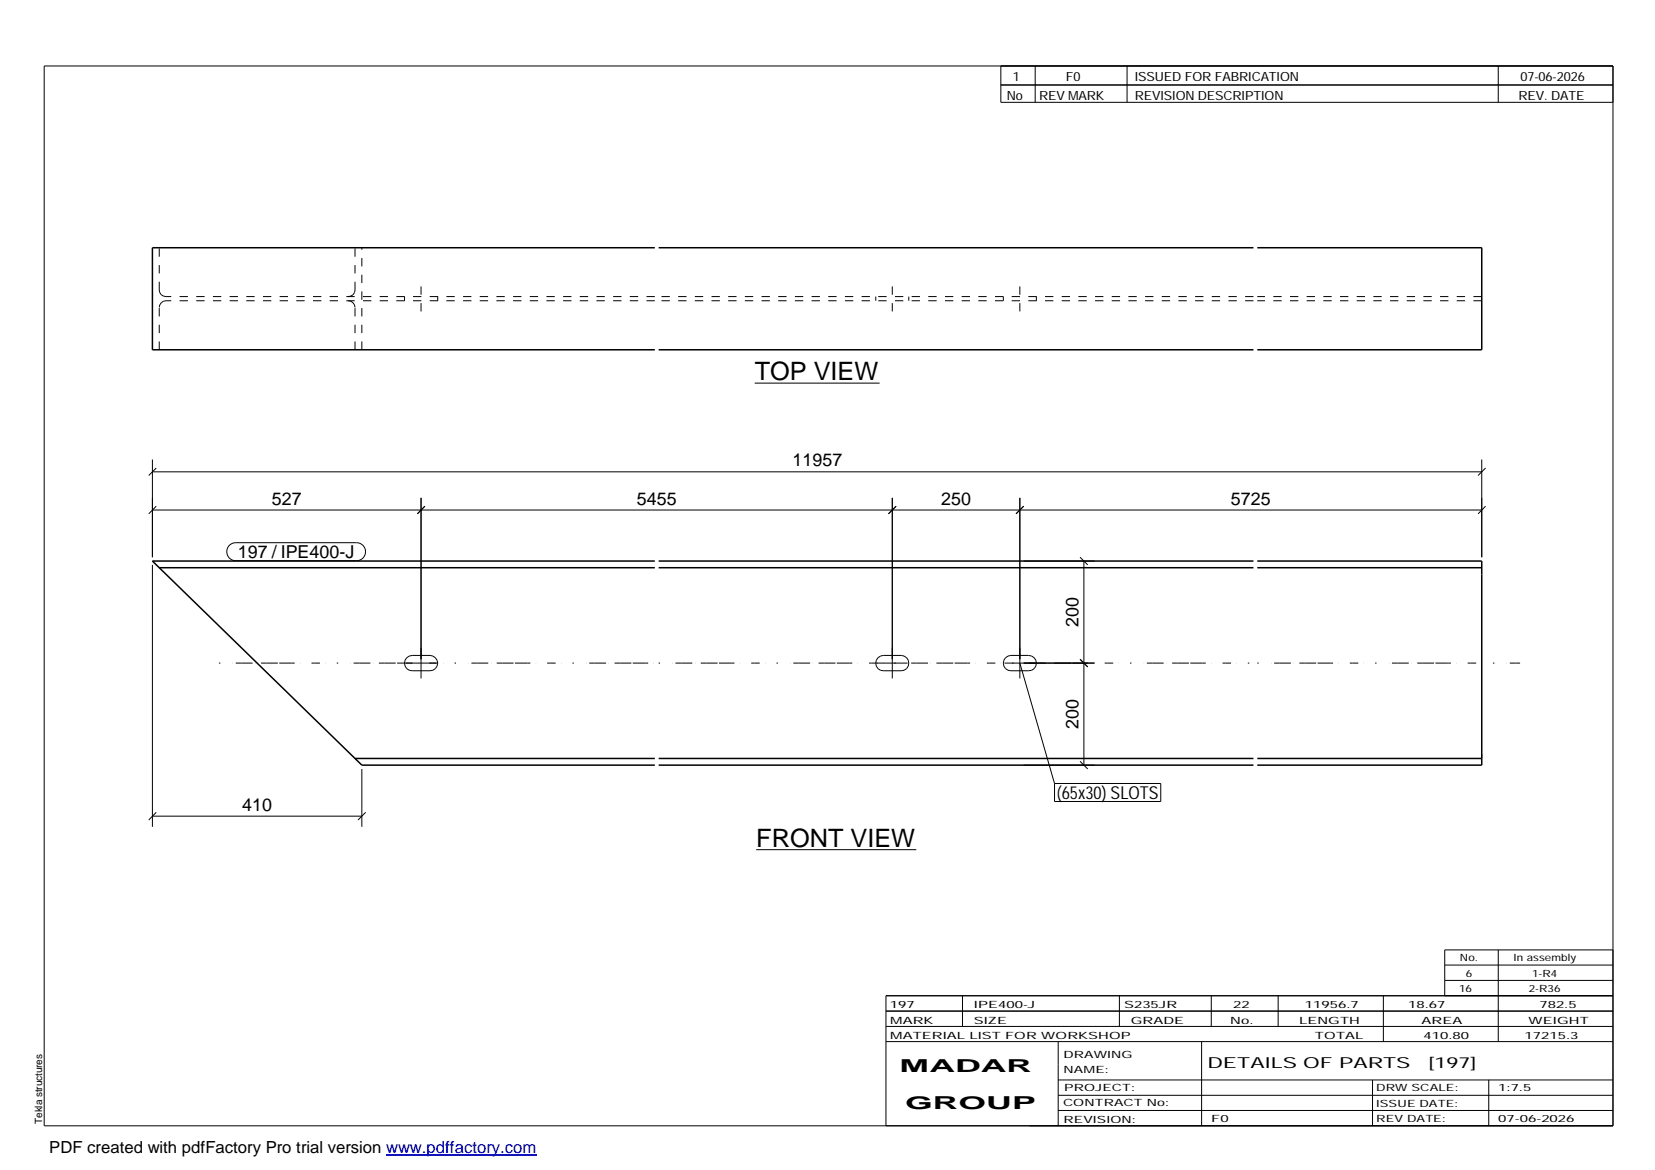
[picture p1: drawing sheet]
<svg xmlns="http://www.w3.org/2000/svg" width="420mm" height="297mm" viewBox="0 0 420 297" stroke-linecap="round" stroke-linejoin="round" font-family="sans-serif">
<g fill="none" stroke="#000" stroke-width=".25">
<path d="M11.2 16.7h398.3v269.1h-398.3zM254.1 16.7v9.3h155.4M262.8 16.7v9.3M286.1 16.7v9.3M380.4 16.7v9.3M254.1 21.6h155.4M191.6 97.3h31.7M38.7 119.8h337.5M38.7 116.7v24.8M39.7 118.8l-1.9 1.9M376.2 116.7v24.8M377.1 118.8l-1.9 1.9"/>
<path d="M38.7 129.5h337.5M39.7 128.5l-1.9 2M58.2 138.5l.8-.5 .9-.2h30.6a2.29 2.29 0 0 1 2.3 2.3 2.29 2.29 0 0 1-2.3 2.3h-30.6a2.3 2.3 0 0 1-2.2-1.4 2.3 2.3 0 0 1 .5-2.5zM106.9 126.4v45.8M107.9 128.5l-1.9 2M226.5 126.4v45.8M227.5 128.5l-1.9 2M258.9 126.4v45.8M259.9 128.5l-2 2M377.1 128.5l-1.9 2M38.7 143.4v66.5M259.9 142.4h18"/>
<path d="M274.2 141.5l1.9 1.9M275.2 142.4v51.9M103 168.3h7.8M103.3 167l.6-.4 .7-.2h4.6a1.95 1.95 0 0 1 1.9 1.9 1.95 1.95 0 0 1-1.9 2h-4.6a1.93 1.93 0 0 1-1.8-1.2 1.93 1.93 0 0 1 .5-2.1zM222.6 168.3h7.8M222.9 167l.6-.4 .7-.2h4.6a1.95 1.95 0 0 1 1.9 1.9 1.95 1.95 0 0 1-1.9 2h-4.6a1.93 1.93 0 0 1-1.7-1.2 1.93 1.93 0 0 1 .4-2.1zM255 168.3h22.9M255.3 167l.6-.4 .7-.2h4.6a1.95 1.95 0 0 1 1.9 1.9 1.95 1.95 0 0 1-1.9 2h-4.6a1.93 1.93 0 0 1-1.8-1.2 1.93 1.93 0 0 1 .5-2.1zM258.9 168.3l8.8 30.6M274.2 167.4l1.9 1.9M91.9 195.2v14.7M259.9 194.3h18"/>
<path d="M267.7 198.9h27v4.6h-27zM274.2 193.3l1.9 1.9M38.7 207.2h53.2M39.7 206.2l-1.9 2M92.8 206.2l-1.9 2M192 215.7h40.6M224.9 256.7h184.6M244.3 252.8v7.8M284.2 252.8v7.8M307.5 252.8v7.8M324.5 252.8v7.8M351.2 252.8v11.6"/>
<path d="M366.8 245h42.7M366.8 248.9h42.7M380.4 241.2v23.2M409.5 241.2h-42.7v11.6M409.5 252.8h-184.6v33M224.9 264.4h184.6M224.9 260.6h184.6M268.6 264.4v21.4M268.6 274.2h140.9M268.6 278.1h140.9M305.1 264.4v21.4M348.4 274.2v11.6"/>
<path d="M378 274.2v11.6M268.6 281.9h140.9"/>
</g>
<g fill="none" stroke="#000" stroke-width=".38">
<path d="M166.2 62.9h-127.5v25.9h127.5M167.2 62.9h151M319.2 62.9h57v25.9h-57M167.2 88.8h151M40.4 144.1h125.8M166.2 142.4h-127.5l53.2 51.9h74.3M167.2 144.1h151M167.2 142.4h151M319.2 142.4h57v51.9h-57M319.2 144.1h57M90.1 192.6h76.1M167.2 192.6h151"/>
<path d="M167.2 194.3h151M319.2 192.6h57"/>
</g>
<g fill="none" stroke="#000" stroke-width=".25" stroke-dasharray="2.1 2.1" stroke-linecap="butt">
<path d="M40.4 73.6v-10.7M40.4 73.6l.2 .7M40.6 77.4l-.2 .6M40.6 74.3l.3 .5M40.9 76.9l-.3 .5M40.9 74.8l.6 .4M41.5 76.5l-.6 .4M41.5 75.2l.7 .1M42.2 76.4l-.7 .1M88.4 75.3l.7-.1M89.1 76.5l-.7-.1M89.1 75.2l.5-.4"/>
<path d="M89.6 76.9l-.5-.4M89.6 74.8l.4-.5M90 77.4l-.4-.5M90 74.3l.1-.7M90.1 73.6v-10.7M90.1 78l-.1-.6M102.7 75.3v1.1M106.9 79.1v-6.5M111.1 75.3v1.1M166.2 75.3h-124M166.2 76.4h-124M222.3 75.3v1.1"/>
<path d="M226.5 79.1v-6.5M230.7 75.3v1.1M254.7 75.3v1.1M258.9 79.1v-6.5M263.1 75.3v1.1M318.2 75.3h-151M318.2 76.4h-151M376.2 75.3h-57M376.2 76.4h-57M40.4 88.8v-10.8M90.1 88.8v-10.8M91.9 88.8v-25.9"/>
<path d="M376.2 192.6v-.2M376.2 192.4v-.9"/>
</g>
<path d="M55.6 168.3h110.6M167.2 168.3h151M319.2 168.3h66.7" fill="none" stroke="#000" stroke-width=".25" stroke-dasharray=".4 3.2 0 .7 1.4 0 2.8 .7 0 1.4 1.4 0 2.8" stroke-linecap="butt"/>
<path d="M98 293.3h38.2" fill="none" stroke="#00f" stroke-width=".3"/>
<g font-size="6.4">
<text x="191.6" y="96.5">TOP VIEW</text>
<text x="192" y="215">FRONT VIEW</text>
</g>
<g font-size="4.5">
<text x="201.2" y="118.3">11957</text>
<text x="69" y="128.1">527</text>
<text x="161.7" y="128.1">5455</text>
<text x="238.9" y="128.1">250</text>
<text x="312.5" y="128.1">5725</text>
<text x="60.4" y="141.8">197 / IPE400-J</text>
<text x="273.8" y="159.2" transform="rotate(-90 273.8 159.2)">200</text>
<text x="273.8" y="185.1" transform="rotate(-90 273.8 185.1)">200</text>
<text x="268.3" y="202.9">(65x30) SLOTS</text>
<text x="61.5" y="205.8">410</text>
<text x="228.4" y="272.3">MADAR</text>
<text x="229.8" y="281.6">GROUP</text>
</g>
<text font-size="4.2" x="12.5" y="292.7">PDF created with pdfFactory Pro trial version www.pdffactory.com</text>
<g font-size="3.9">
<text x="306.5" y="271.3">DETAILS OF PARTS</text>
<text x="362.7" y="271.3">[197]</text>
</g>
<g font-size="3.2">
<text x="257.1" y="20.5">1</text>
<text x="270.6" y="20.5">F0</text>
<text x="288.1" y="20.5">ISSUED FOR FABRICATION</text>
<text x="386" y="20.5">07-06-2026</text>
<text x="255.6" y="25.5">No</text>
<text x="263.8" y="25.5">REV MARK</text>
<text x="288.1" y="25.5">REVISION DESCRIPTION</text>
<text x="385.5" y="25.5">REV. DATE</text>
</g>
<g font-size="2.5">
<text x="370.6" y="244.1">No.</text>
<text x="384.3" y="244.1">In assembly</text>
<text x="370.4" y="251.8">16</text>
<text x="372.1" y="247.9">6</text>
<text x="388.1" y="251.8">2-R36</text>
<text x="389" y="247.9">1-R4</text>
<text x="225.9" y="255.9">197</text>
<text x="247.3" y="255.9">IPE400-J</text>
<text x="285.4" y="255.9">S235JR</text>
<text x="313.1" y="255.9">22</text>
<text x="331.3" y="255.9">11956.7</text>
<text x="357.5" y="255.9">18.67</text>
<text x="390.8" y="255.9">782.5</text>
<text x="226" y="263.7">MATERIAL LIST FOR WORKSHOP</text>
<text x="226" y="259.9">MARK</text>
<text x="247.2" y="259.9">SIZE</text>
<text x="287.1" y="259.9">GRADE</text>
<text x="312.3" y="259.9">No.</text>
<text x="329.8" y="259.9">LENGTH</text>
<text x="333.8" y="263.7">TOTAL</text>
<text x="360.9" y="259.9">AREA</text>
<text x="361.4" y="263.7">410.80</text>
<text x="387.1" y="263.7">17215.3</text>
<text x="388.1" y="259.9">WEIGHT</text>
<text x="270" y="268.5">DRAWING</text>
<text x="270" y="272.5">NAME:</text>
<text x="269.9" y="280.9">CONTRACT No:</text>
<text x="270.2" y="277">PROJECT:</text>
<text x="349.4" y="277.1">DRW SCALE:</text>
<text x="349.4" y="281">ISSUE DATE:</text>
<text x="380.4" y="277.1">1:7.5</text>
<text x="10.7" y="285.4" transform="rotate(-90 10.7 285.4)">Tekla structures</text>
<text x="270" y="285">REVISION:</text>
<text x="307.5" y="284.8">F0</text>
<text x="349.4" y="284.8">REV DATE:</text>
<text x="380.4" y="284.8">07-06-2026</text>
</g>
</svg>
